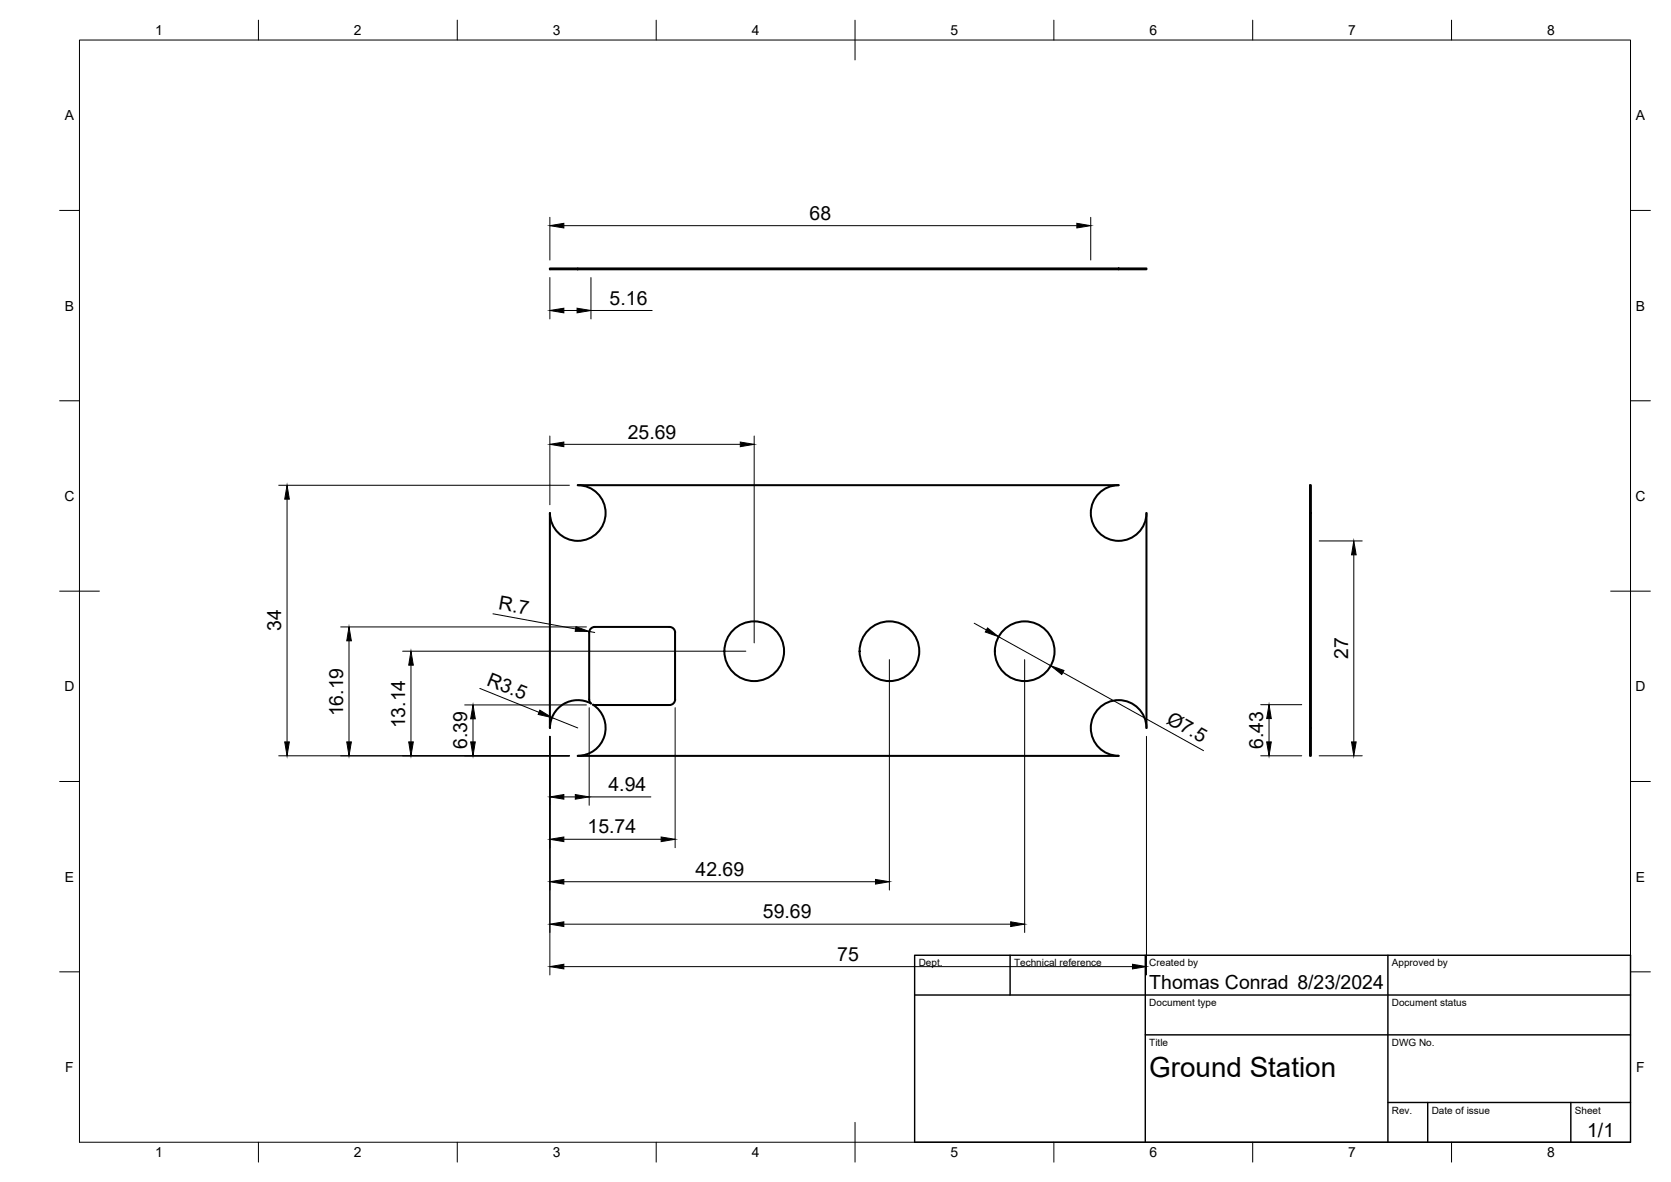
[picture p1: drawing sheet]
<svg xmlns="http://www.w3.org/2000/svg" width="420mm" height="297mm" viewBox="0 0 420 297" stroke-linecap="round" stroke-linejoin="round" font-family="sans-serif">
<!-- layer: Visible -->
<g fill="none" stroke="#000" stroke-width=".51">
<path d="M145.3 67.5h-7v.2h7M145.3 67.7h136M281.3 67.5h7v.2h-7zM281.3 67.5h-136v.2M138.3 128.9v54.1M281.3 121.9h-136a7 7 0 0 1 7 7 7 7 0 0 1-7 7 7 7 0 0 1-7-7M281.3 121.9a7 7 0 0 0-7 7 7 7 0 0 0 7 7 7 7 0 0 0 7-7v54.1a7 7 0 0 0-7-7.1 7 7 0 0 0-7 7 7 7 0 0 0 7 7M329.4 128.9h.2v54.1h-.2zM329.4 128.9v-7h.2v7M169.7 159v16.8M169.8 159a1.41 1.41 0 0 0-1.5-1.4h-18.7a1.41 1.41 0 0 0-1.5 1.4v16.8l.5 1a7 7 0 0 0-10.3 6.1M169.8 175.8a1.41 1.41 0 0 1-1.5 1.4l-19.2-.1a7 7 0 0 1 2.9 7.8 7 7 0 0 1-6.7 5l136 .1"/>
<path d="M329.4 183v7h.2v-7"/>
<circle cx="189.6" cy="163.7" r="7.5"/>
<circle cx="223.6" cy="163.7" r="7.5"/>
<circle cx="257.7" cy="163.7" r="7.5"/>
</g>
<!-- layer: Hidden -->
<g fill="none" stroke="#000" stroke-width=".25">
<path d="M148.1 67.5v.2M148.6 67.5v.2M149.1 67.5v.2M152.3 67.5v.2M169.7 67.5v.2M182.1 67.5v.2M197.1 67.5v.2M216.1 67.5v.2M231.1 67.5v.2M250.1 67.5v.2M265.1 67.5v.2M274.3 67.5v.2"/>
<path d="M329.4 135.9h.2M329.4 157.6h.2M329.4 156.2h.2M329.4 176.8h.2M329.4 177.1h.2M329.4 177.2h.2M329.4 171.2h.2M329.4 175.9h.2"/>
</g>
<!-- layer: BORDER -->
<g fill="none" stroke="#000" stroke-width=".25">
<path d="M20 10.1h390v276.9h-390zM65 5.1v5M115 5.1v5M165 5.1v5M215 5.1v10M265 5.1v5M315 5.1v5M365 5.1v5M15 52.9h5M410 52.9h5M15 100.7h5M410 100.7h5"/>
<path d="M15 148.6h10M405 148.6h10M15 196.4h5M410 196.4h5M15 244.2h5M410 244.2h5M65 287v5M115 287v5M165 287v5M215 282.1v9.9M265 287v5M315 287v5"/>
<path d="M365 287v5"/>
</g>
<!-- layer: TITLEBLOCK -->
<path d="M230 240.1h180v46.9h-180zM230 250h180M254 240.1v9.9M288 240.1v46.9M349 240.1v46.9M288 260.1h122M349 277.1h61M359 277.1v9.9M395 277.1v9.9" fill="none" stroke="#000" stroke-width=".36"/>
<!-- layer: FD_Dimensions -->
<g fill="none" stroke="#000" stroke-width=".25">
<path d="M138.3 54.6v10.7M141.8 56.7h129M274.3 54.6v10.7M138.3 69.8v10.3M141.8 78h3.3M148.6 69.8v10.3M148.6 78h15.4M138.3 109.6v17.2M141.8 111.7h44.3M189.6 109.6v52M70.1 121.9h73.1M72.2 125.4v61"/>
<path d="M331.7 135.9h10.8M340.4 139.4v47M85.7 157.6h61.7M124 154.2l20.7 3.9M148.2 158.7l1.3 .2M245 156.6l3 1.7M87.8 161v25.4M101.2 163.6h86.3M103.3 167.2v19.2M116.8 177.2h30.6M120.6 173l14.9 6M148.1 177.8v24.6"/>
<path d="M169.8 177.8v35.2M223.6 165.8v57.9M251.1 160l13.1 7.3M257.6 165.8v68.5M267.3 169l35.3 19.6M317 177.1h10.3M70.1 189.9h73.1M118.9 180.6v5.8M138.3 185v60M138.8 180.3l6.5 2.6M288.3 185v60M317 189.9h10.3"/>
<path d="M319.1 180.6v5.8M331.7 189.9h10.8M141.8 210.9h24.4M141.8 200.3h2.9M148.1 200.3h15.6M141.8 232.2h112.3M141.8 221.6h78.3M141.8 242.9h143"/>
</g>
<g fill="#000" stroke="#000" stroke-width=".25">
<path d="M138.3 56.7l3.5-.6v1.2zM270.8 56.1l3.5 .6-3.5 .6zM138.3 78l3.5-.5v1.1zM145.1 77.5l3.5 .5-3.5 .6zM138.3 111.7l3.5-.6v1.2zM186.1 111.1l3.5 .6-3.5 .6zM72.2 121.9l.5 3.5h-1.1zM340.4 135.9l.6 3.5h-1.2zM144.8 157.5l3.4 1.2h-3.6zM248.3 157.8l2.8 2.2-3.4-1.2zM87.8 157.6l.5 3.4h-1.1zM103.3 163.6l.6 3.6h-1.1z"/>
<path d="M135.7 178.5l3.1 1.8-3.5-.8zM264.2 167.3l3.3 1.2-.5 1zM71.6 186.4h1.1l-.5 3.5zM87.2 186.4h1.1l-.5 3.5zM102.8 186.4h1.1l-.6 3.5zM118.3 186.4h1.2l-.6 3.5zM118.9 177.2l.6 3.4h-1.2zM138.3 200.3l3.5-.6v1.1zM144.7 199.7l3.4 .6-3.4 .5zM318.5 186.4h1.2l-.6 3.5zM319.1 177.1l.6 3.5h-1.2zM339.8 186.4h1.2l-.6 3.5z"/>
<path d="M138.3 210.9l3.5-.6v1.2zM166.2 210.3l3.6 .6-3.6 .6zM138.3 232.2l3.5-.5v1.1zM138.3 221.6l3.5-.6v1.2zM220.1 221l3.5 .6-3.5 .6zM254.1 231.7l3.5 .5-3.5 .6zM138.3 242.9l3.5-.6v1.2zM284.8 242.3l3.5 .6-3.5 .6z"/>
</g>
<text font-size="7" x="289" y="270.6">Ground Station</text>
<g font-size="4.9">
<text x="203.6" y="55.3">68</text>
<text x="153.3" y="76.6">5.16</text>
<text x="157.9" y="110.2">25.69</text>
<text x="125.2" y="153.1" transform="rotate(10 125.2 153.1)">R.7</text>
<text x="70.7" y="158.7" transform="rotate(-90 70.7 158.7)">34</text>
<text x="339" y="165.6" transform="rotate(-90 339 165.6)">27</text>
<text x="122.1" y="172" transform="rotate(22 122.1 172)">R3.5</text>
<text x="86.3" y="180" transform="rotate(-90 86.3 180)">16.19</text>
<text x="101.9" y="183.1" transform="rotate(-90 101.9 183.1)">13.14</text>
<text x="293.1" y="181.6" transform="rotate(29 293.1 181.6)">Ø7.5</text>
<text x="117.5" y="188.3" transform="rotate(-90 117.5 188.3)">6.39</text>
<text x="317.6" y="188.2" transform="rotate(-90 317.6 188.2)">6.43</text>
<text x="153" y="198.8">4.94</text>
<text x="147.7" y="209.5">15.74</text>
<text x="174.9" y="220.1">42.69</text>
<text x="191.8" y="230.8">59.69</text>
<text x="210.5" y="241.5">75</text>
<text x="289" y="248.5">Thomas Conrad 8/23/2024</text>
<text x="399.1" y="285.7">1/1</text>
</g>
<g font-size="3.5">
<text x="39" y="8.8">1</text>
<text x="89" y="8.8">2</text>
<text x="139" y="8.8">3</text>
<text x="189" y="8.8">4</text>
<text x="239" y="8.8">5</text>
<text x="289" y="8.8">6</text>
<text x="339" y="8.8">7</text>
<text x="389" y="8.8">8</text>
<text x="16.3" y="30.2">A</text>
<text x="411.3" y="30.2">A</text>
<text x="16.3" y="78">B</text>
<text x="411.3" y="78">B</text>
<text x="16.2" y="125.9">C</text>
<text x="411.2" y="125.9">C</text>
<text x="16.2" y="173.7">D</text>
<text x="411.2" y="173.7">D</text>
<text x="16.3" y="221.6">E</text>
<text x="411.3" y="221.6">E</text>
<text x="16.4" y="269.4">F</text>
<text x="411.4" y="269.4">F</text>
<text x="39" y="290.8">1</text>
<text x="89" y="290.8">2</text>
<text x="139" y="290.8">3</text>
<text x="189" y="290.8">4</text>
<text x="239" y="290.8">5</text>
<text x="289" y="290.8">6</text>
<text x="339" y="290.8">7</text>
<text x="389" y="290.8">8</text>
</g>
<g font-size="2.5">
<text x="231" y="242.9">Dept.</text>
<text x="255" y="242.9">Technical reference</text>
<text x="289" y="242.9">Created by</text>
<text x="350" y="242.9">Approved by</text>
<text x="289" y="252.8">Document type</text>
<text x="350" y="252.8">Document status</text>
<text x="289" y="262.9">Title</text>
<text x="350" y="262.9">DWG No.</text>
<text x="350" y="279.9">Rev.</text>
<text x="360" y="279.9">Date of issue</text>
<text x="396" y="279.9">Sheet</text>
</g>
</svg>
